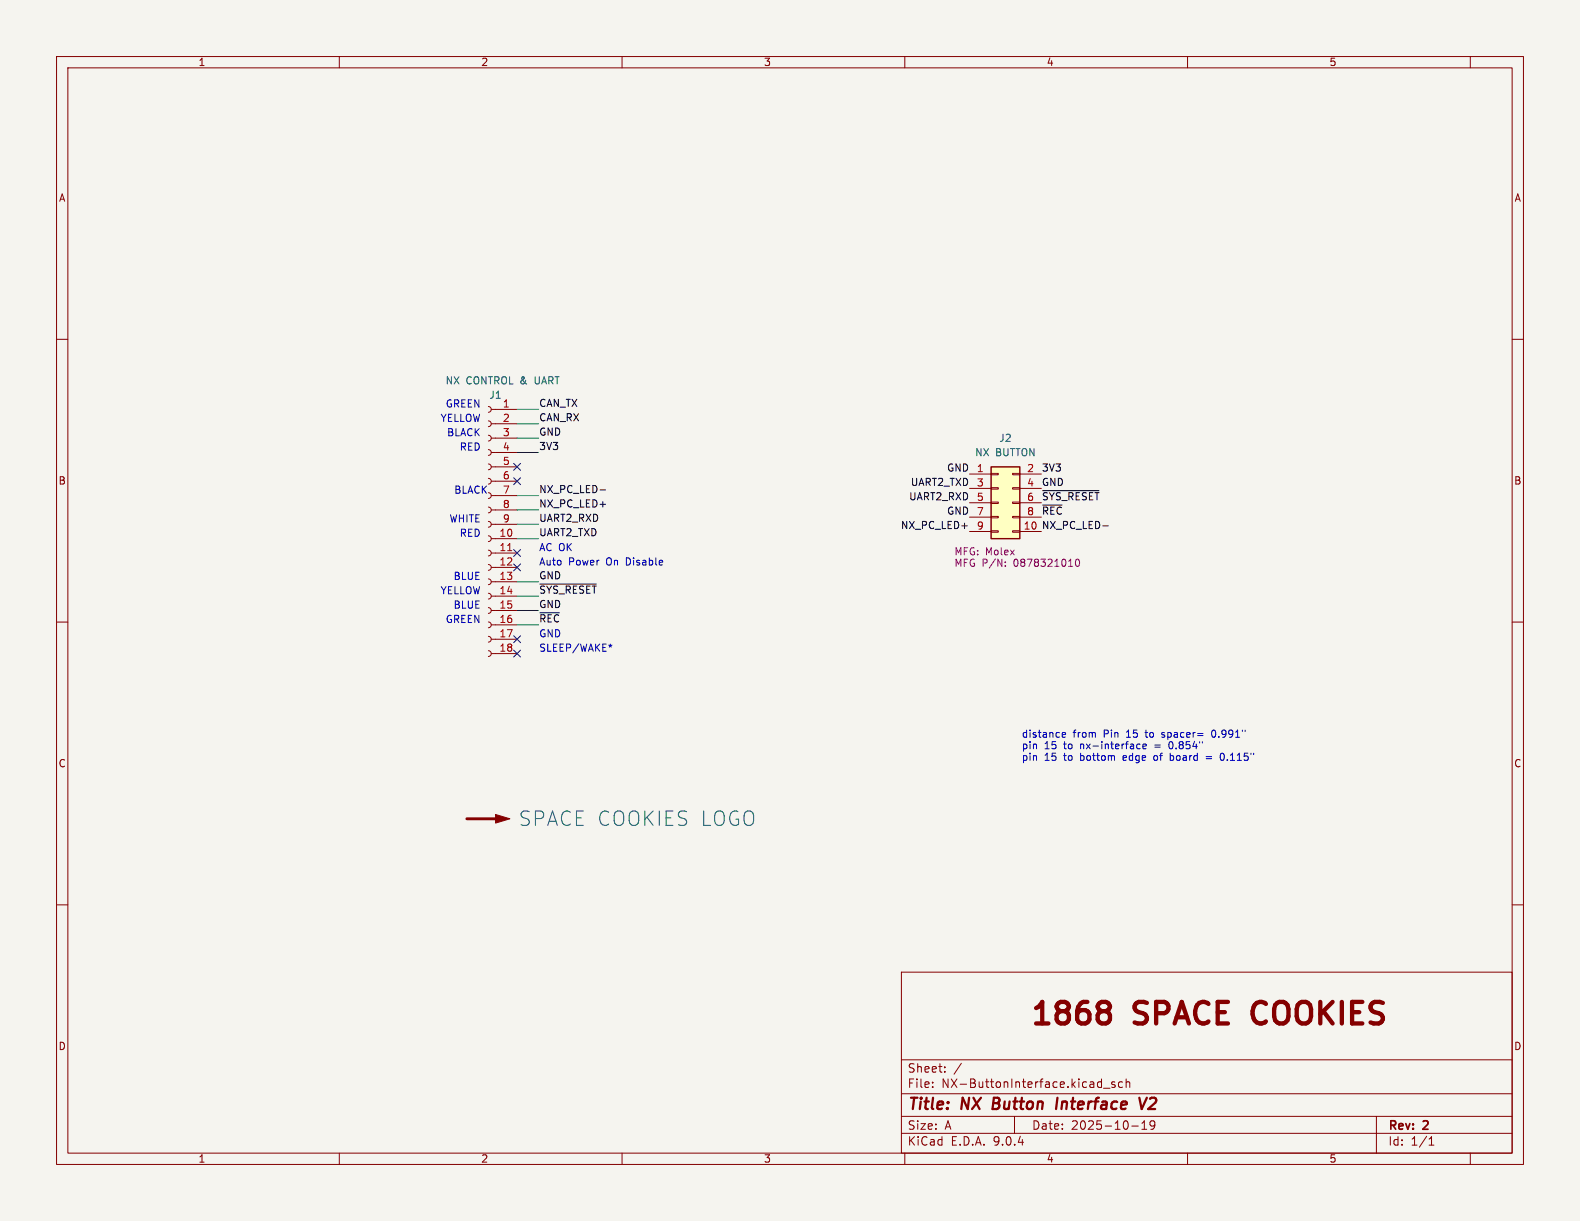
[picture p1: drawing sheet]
<svg xmlns="http://www.w3.org/2000/svg" width="279mm" height="216mm" viewBox="0 0 279 216" stroke-linecap="round" stroke-linejoin="round" font-family="sans-serif">
<path d="M0 0h279.4v215.9h-279.4z" fill="#f5f4ef" stroke="#f5f4ef" stroke-width=".18"/>
<g fill="none" stroke="#840000" stroke-width=".18">
<path d="M10 10h259.4v195.9h-259.4zM12 12h255.4v191.9h-255.4zM60 10v2M110 10v2M160 10v2M210 10v2M260 10v2M10 60h2M86.4 71.9l.3 .1 .2 .4-.2 .3-.3 .2M86.4 74.4l.3 .2 .2 .3-.2 .4-.3 .1M86.4 77l.3 .1 .2 .4-.2 .3-.3 .2M86.4 79.5l.3 .2 .2 .3-.2 .4-.3 .1"/>
<path d="M86.9 72.4h4.5M86.9 74.9h4.5M86.9 77.5h4.5M267.4 60h2M86.4 82l.3 .2 .2 .4-.2 .3-.3 .2M86.4 84.6l.3 .1 .2 .4-.2 .3-.3 .2M86.4 87.1l.3 .2 .2 .3-.2 .4-.3 .1M86.4 89.7l.3 .1 .2 .4-.2 .3-.3 .2M86.4 92.2l.3 .2 .2 .3-.2 .4-.3 .1M86.4 94.7l.3 .2 .2 .4-.2 .3-.3 .2M86.4 97.3l.3 .1 .2 .4-.2 .3-.3 .2M86.4 99.8l.3 .2 .2 .3-.2 .4-.3 .1"/>
<path d="M86.9 80h4.5M86.9 82.6h4.5M86.9 85.1h4.5M86.9 87.6h4.5M86.9 90.2h4.5M86.9 92.7h4.5M86.9 95.3h4.5M86.9 97.8h4.5M10 110h2M86.4 102.4l.3 .1 .2 .4-.2 .3-.3 .2M86.4 104.9l.3 .2 .2 .3-.2 .4-.3 .1M86.4 107.4l.3 .2 .2 .4-.2 .3-.3 .2"/>
<path d="M86.4 110l.3 .1 .2 .4-.2 .3-.3 .2M86.4 112.5l.3 .2 .2 .3-.2 .4-.3 .1M86.4 115.1l.3 .1 .2 .4-.2 .3-.3 .2M86.9 100.3h4.5M86.9 102.9h4.5M86.9 105.4h4.5M86.9 108h4.5M86.9 110.5h4.5M86.9 113h4.5M86.9 115.6h4.5M267.4 110h2M10 160h2"/>
<path d="M159.4 171.9h108v32h-108zM267.4 160h2M159.4 197.4h108M159.4 193.4h108M159.4 187.4h108M164.9 192.1v.2M164.9 191.4v.1M167.1 189.4v.2M167.1 188.7v.1M170 188l-1.3 1.9M179.4 197.4v3M194.6 191.3l.2 .1"/>
<path d="M194.8 190.8v1.5M194.8 192.2l-.2 .1M195.1 192.4h1.2M197.1 191.4l-.3-.1-.2 .2v.2l.5 .2v.3h-.5M198.5 191.4l-.4-.1-.3 .3v.4l.1 .2h.6M199.1 191.4l.3-.1 .3 .1 .1 .9M199.1 190.8v1.5M200.1 199.1h1.2M201.9 199.7h.9M201.9 198.6l.5-.4v1.5M204.2 198.8l-.3 .3h-.3l-.2-.3 .1-.5 .4-.1 .2 .1a.99 .99 0 0 1-.3 1.4h-.3M243.4 197.4v6.5"/>
<path d="M60 203.9v2M110 203.9v2M159.4 200.4h108M160 203.9v2M210 203.9v2M252.7 202.5h.9M252.7 201.4l.4-.4v1.5M260 203.9v2"/>
</g>
<path d="M175.8 194.1l-.3 2h.8M187 194.1l-.3 2M201.5 194.1l.4 2 .9-2M203.7 194.1l-.3 .2M204.3 195l-1.3 1.1h1.3" fill="none" stroke="#840000" stroke-width=".4"/>
<path d="M194.8 177.2h.8a.82 .82 0 0 1 .7 .8 .82 .82 0 0 1-.7 .8M194.8 178.8h.8M195.6 178.8l.5 .4 .2 .3v.7l-.4 .6-.3 .2h-.8M221.9 177.7a2.65 2.65 0 0 0 0 2.7" fill="none" stroke="#840000" stroke-width=".76"/>
<path d="M89.8 97.4h.7" fill="none" stroke="#a90000" stroke-width=".18"/>
<path d="M82.5 144.8h6.4" fill="none" stroke="#840000" stroke-width=".51"/>
<path d="M87.6 144l2.6 .8-2.6 .7z" fill="#840000" stroke="#840000" stroke-width=".18"/>
<path d="M175.3 82.6h5v12.7h-5z" fill="#ffffc2"/>
<path d="M175.3 82.6h5v12.7h-5z" fill="none" stroke="#840000" stroke-width=".25"/>
<g fill="none" stroke="#840000" stroke-width=".18">
<path d="M171.4 83.8h3.9M171.4 86.4h3.9M171.4 88.9h3.9M171.4 91.4h3.9M171.4 94h3.9M175.3 83.7h1.2v.2h-1.2zM175.3 86.2h1.2v.3h-1.2zM175.3 88.8h1.2v.2h-1.2zM175.3 91.3h1.2v.3h-1.2zM175.3 93.9h1.2v.2h-1.2zM179.1 83.7h1.2v.2h-1.2zM179.1 86.2h1.2v.3h-1.2z"/>
<path d="M179.1 88.8h1.2v.2h-1.2zM179.1 91.3h1.2v.3h-1.2zM179.1 93.9h1.2v.2h-1.2zM180.3 83.8h3.8M180.3 86.4h3.8M180.3 88.9h3.8M180.3 91.4h3.8M180.3 94h3.8"/>
</g>
<path d="M177.8 99.4v.1M190.3 99l.2-.1a.68 .68 0 0 1 .4 .6 .68 .68 0 0 1-.4 .6l-.2-.1-.1-.3zM177.8 100v.1" fill="none" stroke="#840084" stroke-width=".18"/>
<path d="M106.1 86.6h1M184.4 86.8h9.9M184.4 89.3h3.4M195 93h1M95.5 108.4h3.4M95.5 103.3h9.9" fill="none" stroke="#0f0f0f" stroke-width=".18"/>
<path d="M91.4 77.5h3.8M91.4 72.4h3.8M91.4 74.9h3.8M91.4 90.2h3.8M91.4 95.3h3.8M91.4 92.7h3.8M91.4 87.6h3.8M91.4 80h3.8M91.4 105.4h3.8M91.4 108h3.8M91.4 102.9h3.8M91.4 110.5h3.8" fill="none" stroke="#009600" stroke-width=".18"/>
<path d="M90.8 99.7l1.2 1.2M90.8 97.2l1.2 1.2M90.8 81.9l1.2 1.3M90.8 84.5l1.2 1.2M92 99.7l-1.2 1.2M92 97.2l-1.2 1.2M92 81.9l-1.2 1.3M92 84.5l-1.2 1.2M90.8 112.4l1.2 1.2M90.8 115l1.2 1.2M92 112.4l-1.2 1.2M92 115l-1.2 1.2" fill="none" stroke="#000084" stroke-width=".18"/>
<g fill="none" stroke="#0000c2" stroke-width=".18">
<path d="M107.6 114.1l.3 .1M107.9 113.9v.3M107.9 114.2l-.2 .2M107.9 114.2l.2 .2M108.2 114.1l-.3 .1M187.8 129.9l.6-.1v-.2l-.4-.1-.2 .2 .1 .6h.5M201.1 132.3l.2 .1 .3-.1M201.6 131.6h-.3l-.2 .1M202.1 132l.6-.1-.1-.3h-.3l-.2 .1 .1 .6h.4M204.2 133.7l-.2 .1 .2 .6M205.4 130.3l.1 .1M205.6 129.5l-.2 .2 .2 .2"/>
<path d="M206.7 131.6l.2 .7M206.9 133.2v1.3M206.9 134.4l.4 .1M207.3 133.6l-.4 .1M213.3 133.8h1M213.3 134.2h1M214.7 129.1a.68 .68 0 0 0-.5 .6 .68 .68 0 0 0 .5 .7M215.8 133.7l.1-.4 .2-.1a.68 .68 0 0 1 .4 .6 .68 .68 0 0 1-.4 .7l-.2-.2"/>
</g>
<g font-size="5.3" fill="#840000">
<text x="182" y="182.3">1868</text>
<text x="200.9" y="182.3">SPACE</text>
<text x="223.3" y="182.3">COOKIES</text>
</g>
<text font-size="3.5" fill="#006464" x="91.7" y="146.3">SPACE COOKIES LOGO</text>
<g font-size="2.8" fill="#840000">
<text x="160.4" y="196.8">Title:</text>
<text x="170.1" y="196.8">NX</text>
<text x="176.4" y="196.8">Button</text>
<text x="188.4" y="196.8">Interface</text>
<text x="204" y="196.8">V2</text>
</g>
<g font-size="2.1" fill="#840000">
<text x="160.4" y="189.9">Sheet:</text>
<text x="160.4" y="192.6">File:</text>
<text x="166.5" y="192.6">NX-ButtonInterface.kicad_sch</text>
<text x="160.4" y="202.8">KiCad</text>
<text x="160.4" y="200">Size:</text>
<text x="167.1" y="200">A</text>
<text x="168.1" y="202.8">E.D.A.</text>
<text x="175.7" y="202.8">9.0.4</text>
<text x="182.4" y="200">Date:</text>
<text x="189.4" y="200">2025-10-19</text>
<text x="245.4" y="200.2">Rev:</text>
<text x="245.4" y="202.8">Id:</text>
<text x="249.5" y="202.8">1/1</text>
<text x="251.8" y="200.2">2</text>
</g>
<g font-size="1.8" fill="#840000">
<text x="35" y="11.9">1</text>
<text x="85" y="11.9">2</text>
<text x="135" y="11.9">3</text>
<text x="185" y="11.9">4</text>
<text x="235" y="11.9">5</text>
<text x="10.3" y="35.9">A</text>
<text x="267.7" y="35.9">A</text>
<text x="10.3" y="85.9">B</text>
<text x="267.7" y="85.9">B</text>
<text x="10.3" y="135.9">C</text>
<text x="267.7" y="135.9">C</text>
<text x="10.3" y="185.9">D</text>
<text x="267.7" y="185.9">D</text>
<text x="35" y="205.8">1</text>
<text x="85" y="205.8">2</text>
<text x="135" y="205.8">3</text>
<text x="185" y="205.8">4</text>
<text x="235" y="205.8">5</text>
</g>
<g font-size="1.8" fill="#006464">
<text x="78.7" y="68.2">NX</text>
<text x="82.4" y="68.2">CONTROL &amp;</text>
<text x="86.4" y="70.7">J1</text>
<text x="94.9" y="68.2">UART</text>
<text x="172.3" y="80.9">NX</text>
<text x="176.1" y="80.9">BUTTON</text>
<text x="176.6" y="78.3">J2</text>
</g>
<g font-size="1.8" fill="#0000c2">
<text x="77.8" y="74.7">YELLOW</text>
<text x="78.7" y="72.1">GREEN</text>
<text x="79" y="77.2">BLACK</text>
<text x="81.2" y="79.8">RED</text>
<text x="80.2" y="87.4">BLACK</text>
<text x="79.4" y="92.5">WHITE</text>
<text x="81.2" y="95">RED</text>
<text x="95.2" y="97.5">AC OK</text>
<text x="95.2" y="100.1">Auto</text>
<text x="100.5" y="100.1">Power</text>
<text x="107.3" y="100.1">On</text>
<text x="111" y="100.1">Disable</text>
<text x="77.8" y="105.2">YELLOW</text>
<text x="80.1" y="107.7">BLUE</text>
<text x="80.1" y="102.6">BLUE</text>
<text x="78.7" y="110.2">GREEN</text>
<text x="95.2" y="112.8">GND</text>
<text x="95.2" y="115.3">SLEEP/WAKE*</text>
<text x="180.6" y="130.6">distance</text>
<text x="189.7" y="130.6">from</text>
<text x="195.3" y="130.6">Pin</text>
<text x="199.5" y="130.6">15</text>
<text x="203.1" y="130.6">to</text>
<text x="206.1" y="130.6">spacer=</text>
<text x="215.1" y="130.6">0.991&quot;</text>
<text x="180.6" y="132.7">pin</text>
<text x="180.6" y="134.7">pin</text>
<text x="184.7" y="132.7">15</text>
<text x="184.7" y="134.7">15</text>
<text x="188.3" y="132.7">to</text>
<text x="188.3" y="134.7">to</text>
<text x="191.3" y="132.7">nx-interface</text>
<text x="191.3" y="134.7">bottom</text>
<text x="199.1" y="134.7">edge</text>
<text x="204.6" y="132.7">=</text>
<text x="204.7" y="134.7">of</text>
<text x="207.4" y="132.7">0.854&quot;</text>
<text x="207.8" y="134.7">board</text>
<text x="214.3" y="134.7">=</text>
<text x="217.1" y="134.7">0.115&quot;</text>
</g>
<g font-size="1.8" fill="#a90000">
<text x="88.8" y="72.1">1</text>
<text x="88.8" y="74.7">2</text>
<text x="88.8" y="77.2">3</text>
<text x="88.8" y="79.8">4</text>
<text x="88.8" y="82.3">5</text>
<text x="172.6" y="83.6">1</text>
<text x="181.5" y="83.6">2</text>
<text x="88.8" y="84.8">6</text>
<text x="88.8" y="87.4">7</text>
<text x="88.8" y="89.9">8</text>
<text x="172.6" y="86.1">3</text>
<text x="172.6" y="88.6">5</text>
<text x="181.5" y="86.1">4</text>
<text x="181.5" y="88.6">6</text>
<text x="88.2" y="95">10</text>
<text x="88.8" y="92.5">9</text>
<text x="172.6" y="91.2">7</text>
<text x="172.6" y="93.7">9</text>
<text x="180.9" y="93.7">10</text>
<text x="181.5" y="91.2">8</text>
<text x="88.2" y="97.5">11</text>
<text x="88.2" y="100.1">12</text>
<text x="88.2" y="102.6">13</text>
<text x="88.2" y="105.2">14</text>
<text x="88.2" y="107.7">15</text>
<text x="88.2" y="110.2">16</text>
<text x="88.2" y="112.8">17</text>
<text x="88.2" y="115.3">18</text>
</g>
<g font-size="1.8" fill="#0f0f0f">
<text x="95.2" y="72">CAN_TX</text>
<text x="95.2" y="77.1">GND</text>
<text x="95.2" y="74.6">CAN_RX</text>
<text x="95.2" y="79.7">3V3</text>
<text x="167.4" y="83.5">GND</text>
<text x="184.1" y="83.5">3V3</text>
<text x="95.2" y="89.8">NX_PC_LED+</text>
<text x="95.2" y="87.3">NX_PC_LED-</text>
<text x="160.7" y="88.6">UART2_RXD</text>
<text x="161" y="86">UART2_TXD</text>
<text x="184.1" y="86">GND</text>
<text x="184.1" y="88.6">~{SYS_RESET}</text>
<text x="95.2" y="94.9">UART2_TXD</text>
<text x="95.2" y="92.4">UART2_RXD</text>
<text x="159.2" y="93.6">NX_PC_LED+</text>
<text x="167.4" y="91.1">GND</text>
<text x="184.1" y="91.1">~{REC}</text>
<text x="184.1" y="93.6">NX_PC_LED-</text>
<text x="95.2" y="102.5">GND</text>
<text x="95.2" y="105.1">~{SYS_RESET}</text>
<text x="95.2" y="107.6">GND</text>
<text x="95.2" y="110.1">~{REC}</text>
</g>
<g font-size="1.8" fill="#840084">
<text x="168.7" y="98.4">MFG: Molex</text>
<text x="168.7" y="100.4">MFG P/N:</text>
<text x="179.4" y="100.4">0878321010</text>
</g>
</svg>
